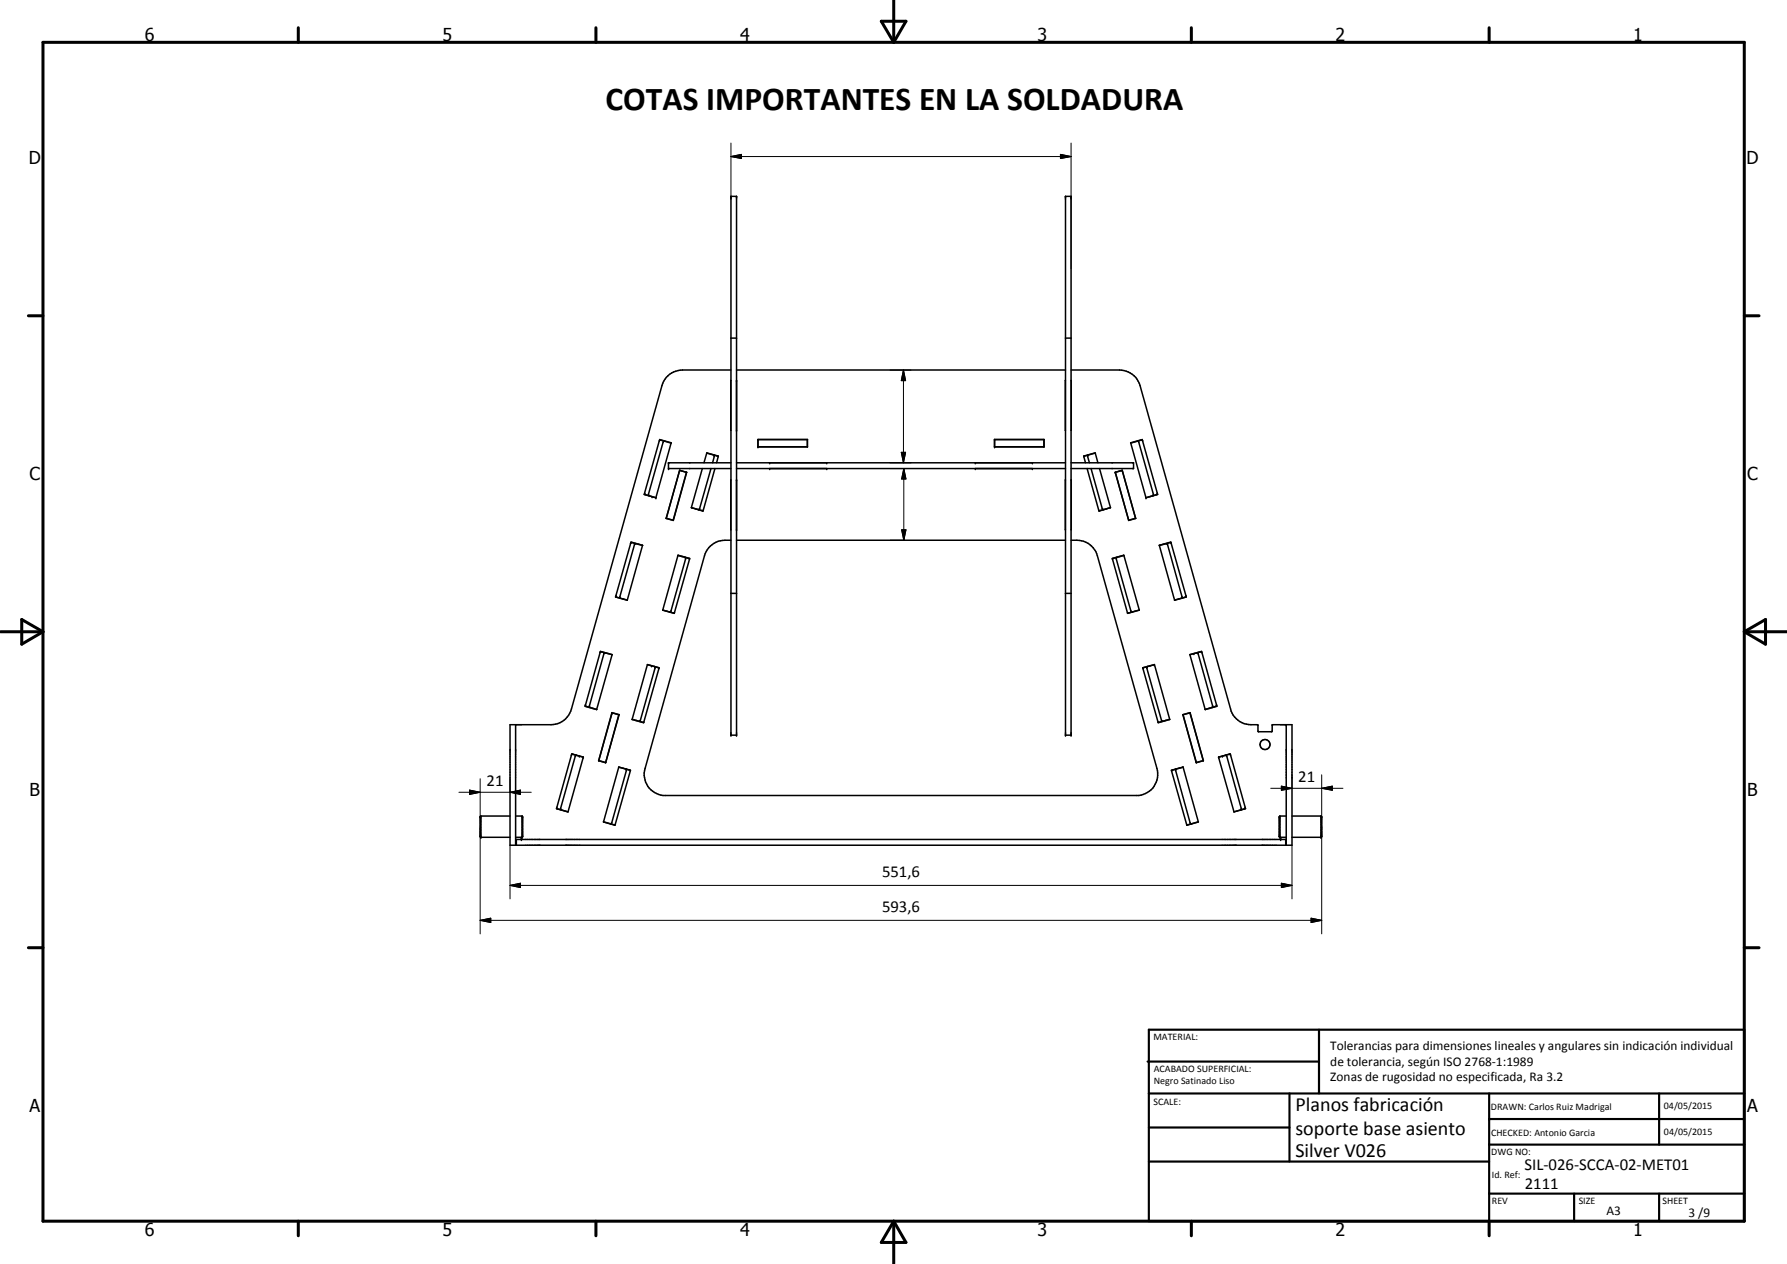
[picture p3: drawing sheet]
<svg xmlns="http://www.w3.org/2000/svg" width="420mm" height="297mm" viewBox="0 0 420 297" stroke-linecap="round" stroke-linejoin="round" font-family="sans-serif">
<g fill="none" stroke="#000" stroke-width=".35">
<path d="M171.9 46.1h1.3v126.7h-1.3zM250.5 46.1h1.3v126.7h-1.3zM171.9 79.5h1.3M250.5 79.5h1.3M171.9 87h-11.4a5 5 0 0 0-4.9 3.6l-21.2 76a4.9 4.9 0 0 1-4.8 3.7h-9.7v28.3h1.3v-28.3M171.9 89.4v11.7M173.2 87h77.3M250.5 89.4v11.7M251.8 87h11.4a5.1 5.1 0 0 1 4.8 3.6l21.3 76a4.9 4.9 0 0 0 4.8 3.7h1.6l.2 1.7h3.1l.2-1.7h4.6v28.3h-1.4v-28.3M251.8 89.4v11.7M151.6 115.9l.1 .3 .9 .3M152.6 116.5l1.6 .5"/>
<path d="M155 103.7l.2-.3 1 .3M155.1 103.3l2.7 .8-3.6 12.9-2.7-.8zM156.2 103.7l-.3 .2-3.4 12.2 .1 .4M156.2 103.7l1.6 .4M159.8 110.5l1.6 .5M159.8 110.5l-3.2 11.3M159.8 110.5h.1M161.4 111h.1M161.4 111l-3.1 11.3M162.6 119.3l1.6 .5M162.6 119.3h.1M163.5 119.5v.1"/>
<path d="M164.2 119.8l.9 .2 .2-.1M165.1 110.1l-2.6 9.2 2.8 .8 2.8-10M165.5 108.8l.6-2.3 2.8 .7-.4 1.6M167.2 110.1l-2.7 9.4-.3 .3M168.9 107.4l-.1-.2-1-.3 .1 .4-.4 1.5M171.9 108.8h-14.7v1.3h14.7M171.9 112.8v11.7M173.2 108.8h77.3M173.2 110.1h77.3M178.2 103.3h11.7v1.7h-11.7zM178.2 105h11.7M189.8 103.3v1.7"/>
<path d="M233.8 103.3h11.6l.1 1.7h-11.7zM233.8 105h11.7M250.5 112.8v11.7M251.8 108.8h14.7v1.3h-14.7M251.8 112.8v11.7M255.6 110.1l2.8 10 2.7-.8-2.6-9.2M255.9 106.9l-1 .3-.1 .2M255.9 106.9l-.2 .4 .4 1.5M256.5 110.1l2.7 9.4 .3 .3-.9 .2-.3-.1M257.5 106.4l-2.7 .8 .4 1.6M257.5 106.4l.6 2.4M257.5 106.5l-1.6 .4"/>
<path d="M260.2 119.5v.1M261.1 119.3h.1M262.2 111l3.2 11.3M263.9 110.5l-1.7 .5M263.9 110.5l3.1 11.3-1.6 .5M263.9 110.5l3.1 11.3M265.8 104.1l2.8-.8 3.6 12.9-2.8 .8zM267.5 103.7l.8-.3 .4 .3M267.5 103.7l.2 .2 3.5 12.2-.2 .4M267.5 103.7l-1.7 .4M270.3 116.7h.1M271 116.5l-1.6 .5"/>
<path d="M272.1 115.9l-.1 .3-1 .3M144.9 140v.3l1 .3M148.2 127.8l.3-.3 1 .3M149.5 127.8l-.3 .2-3.5 12.2 .2 .4M149.5 127.8l1.6 .3M150.2 127.9h-.1M151.1 128.1l-2.7-.7-3.7 12.9 2.8 .8M151.1 128.1l-3.6 13M156.6 121.8l1.7 .5M156.7 121.8l1.6 .5M158.3 122.3h.1M159.4 130.5l2.8 .7-3.7 12.9-2.7-.7z"/>
<path d="M159.5 130.5l1.6 .5M160.4 130.8h-.1M161.1 131l.1 .4-3.4 12.2-.4 .2M161.1 131l.9 .2 .1 .2M171.9 139.4h1.3M171.9 127a5.4 5.4 0 0 0-6.3 3.6l-13.9 50a5 5 0 0 0 4.2 6.3h111.8a5 5 0 0 0 4.3-6.3l-14-50a5 5 0 0 0-4.8-3.6h-1.4M173.2 127h77.3M250.5 139.4h1.3M261.5 131.2l2.7-.7 3.7 12.9-2.8 .7zM262.6 131l-.1 .4 3.4 12.2 .3 .2M263.3 130.8h.1M264.2 130.5l-2.5 .7-.1 .2"/>
<path d="M265.4 122.3h.1M267 121.8h.1M267 121.8l-1.6 .5M272.6 128.1l2.7-.7 3.6 12.9-2.7 .8M272.6 128.1l3.6 13M273.5 127.9h.1M274.2 127.8l.3 .2 3.4 12.3-.1 .3M275.4 127.8l-.3-.3-2.5 .6M278.8 140v.3l-1 .3M141 153.4l.3-.2 1 .2M142.3 153.4l-.3 .3-3.5 12.3 .2 .2M142.3 153.4l1.6 .4"/>
<path d="M142.9 153.6h.1M143.9 153.8h.1M143.9 153.8l-3.6 13M143.9 153.8l-2.7-.7-3.6 12.9 2.7 .8M145.9 140.6l1.6 .5M146.6 140.8h.1M152.2 156.2l2.8 .7-3.7 12.9-2.7-.7zM152.3 156.2l1.6 .4M153.9 156.6l.1 .5-3.4 12.1-.3 .3M153.9 156.6l.9 .3 .1 .2M155.9 143.4l1.5 .4M156.8 143.6l-.1 .1"/>
<path d="M157.4 143.8l1 .3 .2-.1M266.2 143.8l-.9 .3-.2-.1M266.9 143.6v.1M267.8 143.4l-1.6 .4M268.7 156.9l2.7-.7 3.6 12.9-2.7 .7zM269.8 156.6l-.1 .5 3.4 12.1 .3 .3M270.5 156.5h.1M271.4 156.2l-2.5 .7-.1 .2M277.1 140.8h.1M277.8 140.6l-1.6 .5M279.8 153.8l2.7-.7 3.6 12.9-2.7 .8zM279.8 153.8h.1"/>
<path d="M281.4 153.4l.9-.2 .3 .2M281.4 153.4l.3 .3 3.4 12.3-.1 .2M281.4 153.4l-1.6 .4M134.3 177.5l.3-.3 .9 .3M135.5 177.5l-.3 .3-3.4 12.1 .2 .4M135.5 177.5l1.6 .4M137.1 177.9l-2.7-.7-3.6 12.8 2.8 .8M137.1 177.9l-3.5 12.9M137.7 165.6v.3l1 .3M138.7 166.2l1.6 .6M139.4 166.5h.1M140.8 178.7l-.1 .1"/>
<path d="M140.8 178.7l1.6 .5M142.4 179.2h.1M143.9 167.5l1.7 .4-3.2 11.3-1.7-.4zM145.5 168l-3.1 11.2M145.5 168l-1.6-.5-3.1 11.2M145.5 167.9v.1M148.7 169l2.5 .8 .2-.1M148.7 169v.1M149.6 169.3h.1M273.4 169.5l-.9 .3-.3-.1M274.1 169.3h.1M275 169v.1"/>
<path d="M275 169l-1.6 .5M278.1 167.9l1.7-.4 3.1 11.3-1.6 .4zM278.2 167.9v.1M278.2 168l3.1 11.2M279.7 167.5h.1M279.8 167.5l3.1 11.2M279.8 167.5l-1.6 .5M281.3 179.2h.1M282.9 178.7v.1M282.9 178.7l-1.6 .5M284.3 166.5h.1M285 166.2l-1.6 .6"/>
<path d="M286 165.6v.3l-1 .3M286.5 177.9l2.8-.7 3.6 12.8-2.8 .8zM288.1 177.5l.9-.3 .3 .3M288.1 177.5l.3 .3 3.5 12.3-.2 .2M288.1 177.5l-1.6 .4M113.1 191.8v5M113.1 191.8l-.2 .1v4.7l.2 .2M113.1 196.8h6.8M113.1 191.8h6.8M121.2 196.8h1.6M121.2 191.8h1.6M121.4 197.3h180.9v1.3h-180.9z"/>
<path d="M122.6 196.8v.5M122.8 191.8v5M122.8 191.8l.1 .1v4.7l-.1 .2M130.9 189.7l.1 .3 1 .3M132 190.3l1.6 .5M141.9 193.1l1.6 .5M143.5 193.6l.9 .2 .3-.1M145.5 180.3l2.7 .7-3.6 12.9-2.7-.7zM145.5 180.3l1.6 .4M145.5 180.3h.1M146.5 180.5v.1M147.1 180.7l.2 .4-3.5 12.2-.3 .3"/>
<path d="M147.1 180.7l.9 .3 .2 .2M276.6 180.7l-.2 .3 3.4 12.3 .4 .3M276.6 180.7l-.9 .3-.2 .2M277.2 180.5v.1M278.1 180.3h.1M278.2 180.3l-2.8 .7 3.6 12.9 2.8-.7M278.2 180.3l3.6 12.9M278.2 180.3l-1.6 .4M279 193.7l.2 .1M279.2 193.8h.1M280.2 193.6l-1 .2M281.8 193.1l-1.6 .5"/>
<path d="M291.7 190.3l-1.6 .5M292.8 189.7l-.2 .4-.9 .2M300.9 196.8h1.5M300.9 191.8h1.5M300.9 191.8v5M300.9 191.8l-.1 .1v4.7l.1 .2M301.1 196.8v.5M303.8 196.8h6.8M303.8 191.8h6.8M310.6 191.8v5M310.6 191.8l.2 .1v4.7l-.2 .2"/>
<circle cx="297.5" cy="175" r="1.16"/>
</g>
<g fill="#000">
<circle cx="171.9" cy="46.1" r=".18"/>
<circle cx="173.2" cy="46.1" r=".18"/>
<circle cx="250.5" cy="46.1" r=".18"/>
<circle cx="251.8" cy="46.1" r=".18"/>
<circle cx="173.2" cy="89.4" r=".18"/>
<circle cx="153.3" cy="116.7" r=".18"/>
<circle cx="154.2" cy="117" r=".18"/>
<circle cx="157.2" cy="108.8" r=".18"/>
<circle cx="157.2" cy="110.1" r=".18"/>
<circle cx="173.2" cy="112.8" r=".18"/>
<circle cx="173.2" cy="101.1" r=".18"/>
<circle cx="178.2" cy="105" r=".18"/>
<circle cx="178.2" cy="103.3" r=".18"/>
<circle cx="181" cy="108.8" r=".18"/>
<circle cx="181" cy="110.1" r=".18"/>
<circle cx="194.4" cy="110.1" r=".18"/>
<circle cx="194.4" cy="108.8" r=".18"/>
<circle cx="229.3" cy="110.1" r=".18"/>
<circle cx="229.3" cy="108.8" r=".18"/>
<circle cx="233.8" cy="105" r=".18"/>
<circle cx="233.8" cy="103.3" r=".18"/>
<circle cx="242.7" cy="108.8" r=".18"/>
<circle cx="242.7" cy="110.1" r=".18"/>
<circle cx="262.2" cy="111" r=".18"/>
<circle cx="263.9" cy="110.5" r=".18"/>
<circle cx="269.4" cy="117" r=".18"/>
<circle cx="173.2" cy="124.5" r=".18"/>
<circle cx="153.2" cy="156.5" r=".18"/>
<circle cx="271.4" cy="156.2" r=".18"/>
<circle cx="280.7" cy="153.6" r=".18"/>
<circle cx="136.2" cy="177.7" r=".18"/>
<circle cx="137.1" cy="177.9" r=".18"/>
<circle cx="143.9" cy="167.5" r=".18"/>
<circle cx="171.9" cy="172.8" r=".18"/>
<circle cx="173.2" cy="172.8" r=".18"/>
<circle cx="250.5" cy="172.8" r=".18"/>
<circle cx="251.8" cy="172.8" r=".18"/>
<circle cx="286.5" cy="177.9" r=".18"/>
<circle cx="287.4" cy="177.7" r=".18"/>
<circle cx="302.4" cy="170.3" r=".18"/>
<circle cx="113.1" cy="196.8" r=".18"/>
<circle cx="122.6" cy="197.3" r=".18"/>
<circle cx="122.8" cy="196.8" r=".18"/>
<circle cx="300.9" cy="196.8" r=".18"/>
<circle cx="301.1" cy="197.3" r=".18"/>
<circle cx="310.6" cy="196.8" r=".18"/>
</g>
<g fill="none" stroke="#000" stroke-width=".71">
<path d="M10.1 9.9h400v277.1h-400zM70.1 6.5v3.4M140.1 6.5v3.4M207.2 5h5.8l-2.9 4.9zM210.1 0v9.9M280.1 6.5v3.4M350.1 6.5v3.4M6.7 74.2h3.4M410.1 74.2h3.5M.1 148.5h10M5.1 145.6l5 2.9-5 2.9zM410.1 148.5h10"/>
<path d="M410.1 148.5l5-2.9v5.8zM6.7 222.7h3.4M410.1 222.7h3.5M70.1 287v3.4M140.1 287v3.4M210.1 287v10M210.1 287l2.9 5h-5.8zM280.1 287v3.4M350.1 287v3.4"/>
</g>
<g fill="none" stroke="#000" stroke-width=".51">
<path d="M269.8 249.5h40.3M270.1 242h140v45h-140zM270.1 257h140M303.2 257v16M310.1 242v15M350.1 257v30M390.1 257v12M270.1 265h33.1M270.1 273h80M350.1 269h60M350.1 263h60M350.1 280.5h60"/>
<path d="M370.1 280.5v6.5M390.1 280.5v6.5"/>
</g>
<g fill="none" stroke="#000" stroke-width=".24">
<path d="M171.9 36.8l2.4-.5v1zM171.9 36.8h79.9M171.9 33.6v13.2M249.3 36.3l2.5 .5-2.5 .5zM251.8 33.6v29.5M209.2 87h5M212.4 87l.5 2.5h-1zM212.4 87v21.8M209.2 108.8h5M209.3 110.1h3.2M211.9 106.3h1l-.5 2.5zM212.5 110.1l.5 2.5h-1z"/>
<path d="M212.5 110.1v16.9M209.3 127h3.2M212 124.5h1l-.5 2.5zM107.9 186.2h17M110.4 185.7l2.5 .5-2.5 .5zM112.9 191.9h.1M112.9 183v8.9M112.9 194.3v25.2M119.9 186.2l2.5-.5v1zM119.9 183v3.2M119.9 198.6v12.6M298.8 185.3h17"/>
<path d="M301.3 184.7l2.5 .6-2.5 .4zM303.8 182.1v3.2M303.8 198.6v12.6M310.8 185.3l2.5-.6v1zM310.8 191.9h.1M310.8 194.3h.1M310.8 182.1v9.8M310.8 194.3v25.2M112.9 216.3l2.5-.5v1zM112.9 216.3h197.9M119.9 208.1l2.5-.5v1zM119.9 208.1h183.9"/>
<path d="M301.3 207.6l2.5 .5-2.5 .5zM308.3 215.8l2.5 .5-2.5 .5z"/>
</g>
<g fill="#000">
<path d="M171.9 36.8l2.4-.5v1zM249.3 36.3l2.5 .5-2.5 .5zM212.4 87l.5 2.5h-1zM211.9 106.3h1l-.5 2.5zM212.5 110.1l.5 2.5h-1zM212 124.5h1l-.5 2.5zM110.4 185.7l2.5 .5-2.5 .5zM119.9 186.2l2.5-.5v1zM301.3 184.7l2.5 .6-2.5 .4zM310.8 185.3l2.5-.6v1zM112.9 216.3l2.5-.5v1zM119.9 208.1l2.5-.5v1z"/>
<path d="M301.3 207.6l2.5 .5-2.5 .5zM308.3 215.8l2.5 .5-2.5 .5z"/>
</g>
<text font-size="7.9" x="142.4" y="25.9">COTAS IMPORTANTES EN LA SOLDADURA</text>
<g font-size="4.7">
<text x="304.6" y="261.2">Planos fabricación</text>
<text x="304.6" y="266.6">soporte base asiento</text>
<text x="304.6" y="272">Silver V026</text>
</g>
<g font-size="4.2">
<text x="34" y="9.6">6</text>
<text x="104" y="9.6">5</text>
<text x="174" y="9.6">4</text>
<text x="244" y="9.6">3</text>
<text x="314" y="9.6">2</text>
<text x="384" y="9.6">1</text>
<text x="6.8" y="38.7">D</text>
<text x="410.6" y="38.7">D</text>
<text x="7" y="112.9">C</text>
<text x="410.8" y="112.9">C</text>
<text x="7" y="187.1">B</text>
<text x="410.8" y="187.1">B</text>
<text x="7" y="261.4">A</text>
<text x="410.8" y="261.4">A</text>
<text x="34" y="290.4">6</text>
<text x="104" y="290.4">5</text>
<text x="174" y="290.4">4</text>
<text x="244" y="290.4">3</text>
<text x="314" y="290.4">2</text>
<text x="384" y="290.4">1</text>
</g>
<g font-size="3.9">
<text x="114.4" y="184.7">21</text>
<text x="305.3" y="183.7">21</text>
<text x="207.4" y="206">551,6</text>
<text x="207.4" y="214.2">593,6</text>
<text x="358.5" y="275">SIL-026-SCCA-02-MET01</text>
<text x="358.5" y="279.4">2111</text>
</g>
<g font-size="3.1">
<text x="312.7" y="246.8">Tolerancias para dimensiones lineales y angulares sin indicación individual</text>
<text x="312.7" y="250.4">de tolerancia, según ISO 2768-1:1989</text>
<text x="312.7" y="254">Zonas de rugosidad no especificada, Ra 3.2</text>
<text x="377.7" y="285.6">A3</text>
<text x="397" y="285.9">3 /9</text>
</g>
<g font-size="2.4">
<text x="271.2" y="244.4">MATERIAL:</text>
<text x="271.3" y="252">ACABADO SUPERFICIAL:</text>
<text x="271.3" y="254.6">Negro Satinado Liso</text>
<text x="271.2" y="259.7">SCALE:</text>
<text x="350.6" y="260.8">DRAWN: Carlos Ruiz Madrigal</text>
<text x="391.2" y="260.6">04/05/2015</text>
<text x="350.6" y="267">CHECKED: Antonio Garcia</text>
<text x="391.2" y="266.7">04/05/2015</text>
<text x="350.6" y="271.4">DWG NO:</text>
<text x="350.8" y="276.9">Id. Ref:</text>
<text x="350.8" y="282.8">REV</text>
<text x="371.2" y="282.9">SIZE</text>
<text x="390.9" y="282.9">SHEET</text>
</g>
</svg>
